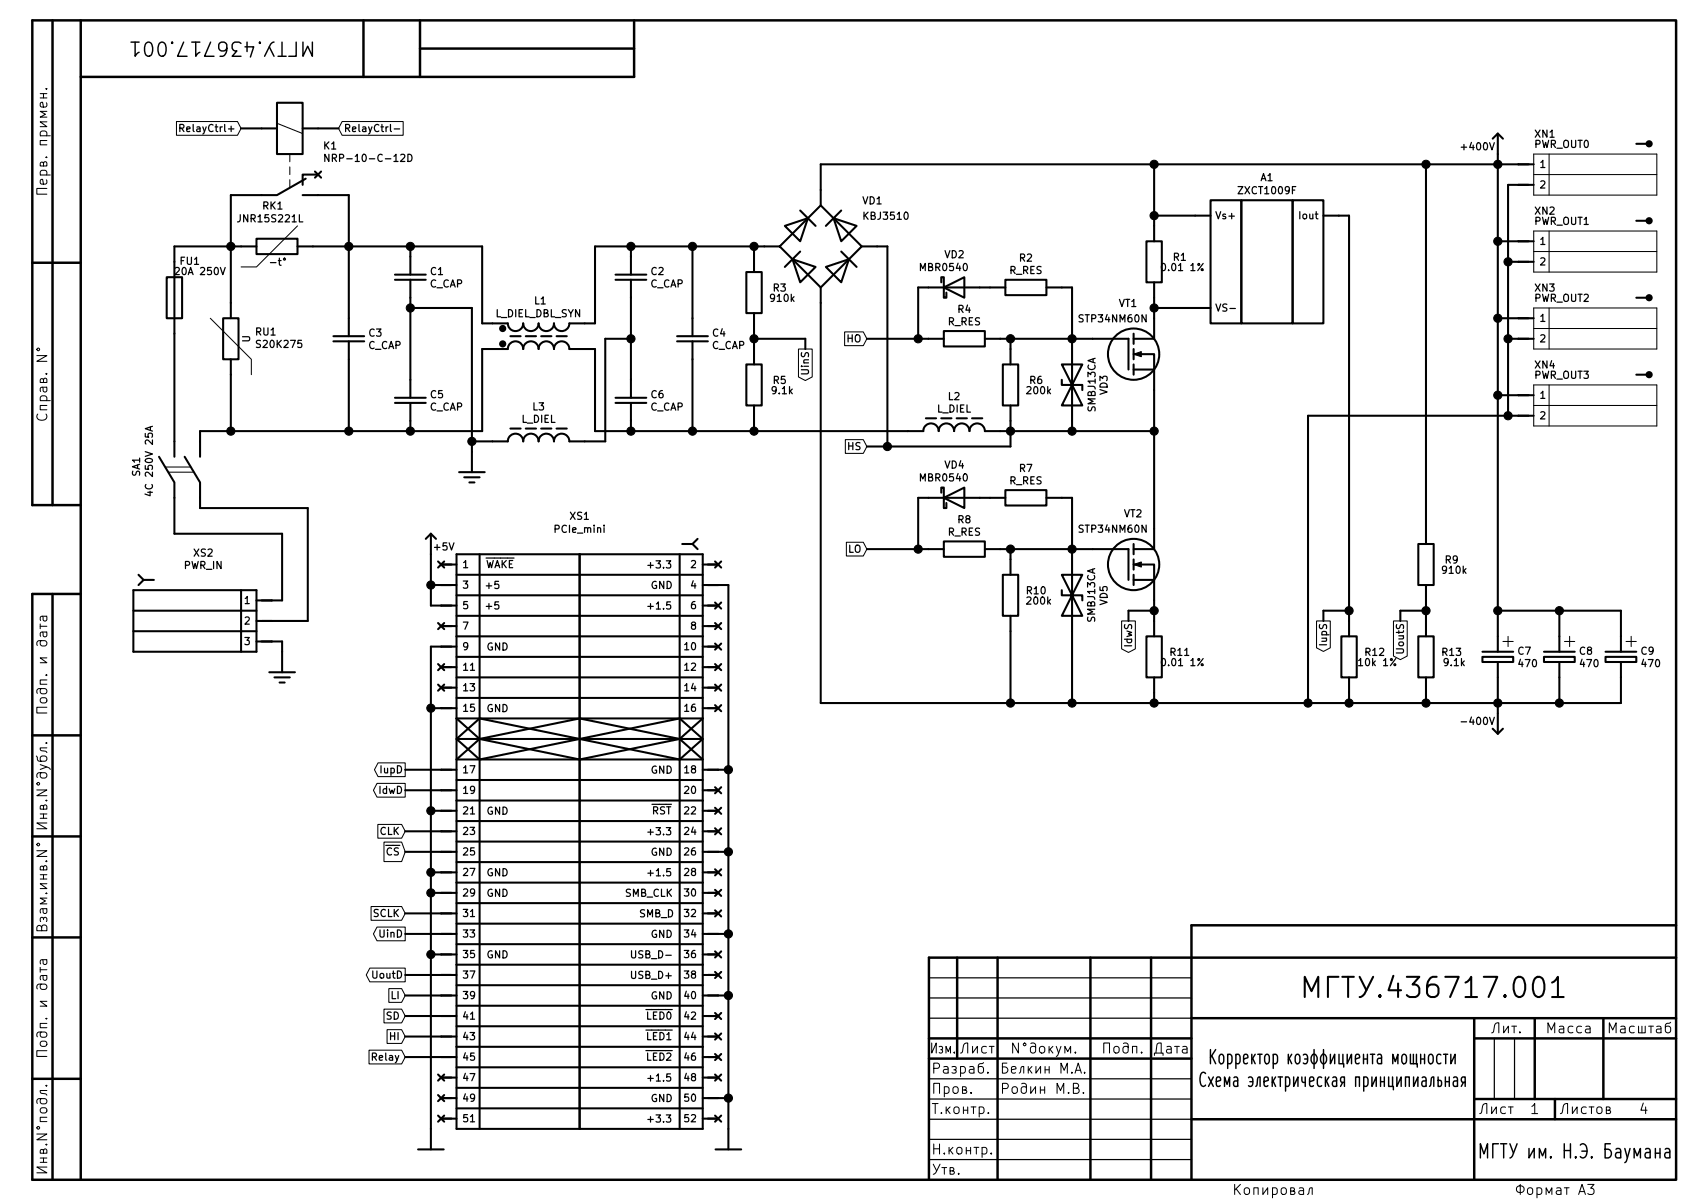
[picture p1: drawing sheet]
EESchema Schematic File Version 4
EELAYER 30 0
EELAYER END
$Descr A3 16535 11693
encoding utf-8
Sheet 1 4
Title "Корректор коэффициента мощности\\nСхема электрическая принципиальная"
Date "03.02.2022"
Rev ""
Comp "МГТУ им. Н.Э. Баумана"
Comment1 "МГТУ.436717.001"
Comment2 "Белкин М.А."
Comment3 "Родин М.В."
Comment4 ""
$EndDescr
$Comp
L GOST_Capacitors:C_ELECTR_PLUS C7
U 1 1
P 14600 6400
F 0 "C7" V 14539 6585 70  0000 L CNN
F 1 "470" V 14660 6585 70  0000 L CNN
F 2 "Capacitor_THT:CP_Radial_D35.0mm_P10.00mm_SnapIn" H 14600 6400 70  0001 C CNN
F 3 "" H 14600 6400 70  0001 C CNN
	1    14600 6400
	0    1    1    0   
$EndComp
$Comp
L GOST_Inductors:L_DIEL L2
U 1 1
P 9300 4200
F 0 "L2" H 9300 4542 70  0000 C CNN
F 1 "L_DIEL" H 9300 4421 70  0000 C CNN
F 2 "Inductor_THT:L_Toroid_Vertical_L54.0mm_W23.8mm_P20.10mm_Bourns_5700" H 9300 4200 70  0001 C CNN
F 3 "" H 9300 4200 70  0001 C CNN
	1    9300 4200
	1    0    0    -1  
$EndComp
Wire Wire Line
	8950 2800 8950 3300
Wire Wire Line
	9050 4850 8950 4850
Wire Wire Line
	8950 4850 8950 5350
Wire Wire Line
	8950 5350 9050 5350
Wire Wire Line
	11250 6850 11250 6750
Wire Wire Line
	11250 5850 11250 5950
$Comp
L GOST_Resistors:R_RES R11
U 1 1
P 11250 6400
F 0 "R11" V 11200 6650 70  0000 C CNN
F 1 "0.01 1%" V 11300 6675 70  0000 C CNN
F 2 "Resistor_SMD:R_2512_6332Metric" H 11250 6400 70  0001 C CNN
F 3 "" H 11250 6400 70  0001 C CNN
	1    11250 6400
	0    1    1    0   
$EndComp
Wire Wire Line
	10450 6850 11250 6850
Connection ~ 10450 6850
Wire Wire Line
	10450 6150 10450 6850
Wire Wire Line
	9850 6850 10450 6850
Wire Wire Line
	9850 6150 9850 6850
Wire Wire Line
	9650 4850 9550 4850
Wire Wire Line
	10450 4850 10450 5350
Wire Wire Line
	10350 4850 10450 4850
Wire Wire Line
	10450 5350 10650 5350
Connection ~ 10450 5350
Wire Wire Line
	9850 5350 10450 5350
Wire Wire Line
	10450 5450 10450 5350
Wire Wire Line
	9850 5350 9750 5350
Connection ~ 9850 5350
Wire Wire Line
	9850 5450 9850 5350
$Comp
L GOST_Resistors:R_RES R10
U 1 1
P 9850 5800
F 0 "R10" V 9800 6050 70  0000 C CNN
F 1 "200k" V 9900 6075 70  0000 C CNN
F 2 "Resistor_SMD:R_1206_3216Metric" H 9850 5800 70  0001 C CNN
F 3 "" H 9850 5800 70  0001 C CNN
	1    9850 5800
	0    1    1    0   
$EndComp
$Comp
L GOST_Resistors:R_RES R8
U 1 1
P 9400 5350
F 0 "R8" H 9400 5642 70  0000 C CNN
F 1 "R_RES" H 9400 5521 70  0000 C CNN
F 2 "Resistor_SMD:R_1206_3216Metric" H 9400 5350 70  0001 C CNN
F 3 "" H 9400 5350 70  0001 C CNN
	1    9400 5350
	1    0    0    -1  
$EndComp
$Comp
L GOST_Resistors:R_RES R7
U 1 1
P 10000 4850
F 0 "R7" H 10000 5142 70  0000 C CNN
F 1 "R_RES" H 10000 5021 70  0000 C CNN
F 2 "Resistor_SMD:R_1206_3216Metric" H 10000 4850 70  0001 C CNN
F 3 "" H 10000 4850 70  0001 C CNN
	1    10000 4850
	1    0    0    -1  
$EndComp
$Comp
L GOST_Diodes:VD_ZENER_BIDIR VD5
U 1 1
P 10450 5800
F 0 "VD5" H 10450 6117 70  0000 C CNN
F 1 "SMBJ13CA" H 10450 5996 70  0000 C CNN
F 2 "Diode_SMD:D_SMB" H 10450 5800 70  0001 C CNN
F 3 "" H 10450 5800 70  0001 C CNN
	1    10450 5800
	0    1    1    0   
$EndComp
$Comp
L GOST_Transistors:VT_NMOS_ENH_GDS VT2
U 1 1
P 11050 5500
F 0 "VT2" H 10950 6000 70  0000 L CNN
F 1 "STP34NM60N" H 10500 5850 70  0000 L CNN
F 2 "Package_TO_SOT_THT:TO-220-3_Vertical" H 11050 5500 70  0001 C CNN
F 3 "" H 11050 5500 70  0001 C CNN
	1    11050 5500
	1    0    0    -1  
$EndComp
$Comp
L GOST_Transistors:VT_NMOS_ENH_GDS VT1
U 1 1
P 11050 3450
F 0 "VT1" H 10900 3950 70  0000 L CNN
F 1 "STP34NM60N" H 10500 3800 70  0000 L CNN
F 2 "Package_TO_SOT_THT:TO-220-3_Vertical" H 11050 3450 70  0001 C CNN
F 3 "" H 11050 3450 70  0001 C CNN
	1    11050 3450
	1    0    0    -1  
$EndComp
$Comp
L GOST_Diodes:VD_ZENER_BIDIR VD3
U 1 1
P 10450 3750
F 0 "VD3" H 10450 4067 70  0000 C CNN
F 1 "SMBJ13CA" H 10450 3950 70  0000 C CNN
F 2 "Diode_SMD:D_SMB" H 10450 3750 70  0001 C CNN
F 3 "" H 10450 3750 70  0001 C CNN
	1    10450 3750
	0    1    1    0   
$EndComp
$Comp
L GOST_Resistors:R_RES R2
U 1 1
P 10000 2800
F 0 "R2" H 10000 3092 70  0000 C CNN
F 1 "R_RES" H 10000 2971 70  0000 C CNN
F 2 "Resistor_SMD:R_1206_3216Metric" H 10000 2800 70  0001 C CNN
F 3 "" H 10000 2800 70  0001 C CNN
	1    10000 2800
	1    0    0    -1  
$EndComp
$Comp
L GOST_Resistors:R_RES R4
U 1 1
P 9400 3300
F 0 "R4" H 9400 3592 70  0000 C CNN
F 1 "R_RES" H 9400 3471 70  0000 C CNN
F 2 "Resistor_SMD:R_1206_3216Metric" H 9400 3300 70  0001 C CNN
F 3 "" H 9400 3300 70  0001 C CNN
	1    9400 3300
	1    0    0    -1  
$EndComp
$Comp
L GOST_Resistors:R_RES R6
U 1 1
P 9850 3750
F 0 "R6" V 9800 4000 70  0000 C CNN
F 1 "200k" V 9900 4025 70  0000 C CNN
F 2 "Resistor_SMD:R_1206_3216Metric" H 9850 3750 70  0001 C CNN
F 3 "" H 9850 3750 70  0001 C CNN
	1    9850 3750
	0    1    1    0   
$EndComp
Wire Wire Line
	9850 3400 9850 3300
Connection ~ 9850 3300
Wire Wire Line
	9850 3300 9750 3300
Wire Wire Line
	10450 3400 10450 3300
Wire Wire Line
	9850 3300 10450 3300
Connection ~ 10450 3300
Wire Wire Line
	10450 3300 10650 3300
Wire Wire Line
	10350 2800 10450 2800
Wire Wire Line
	10450 2800 10450 3300
Wire Wire Line
	9650 2800 9550 2800
Wire Wire Line
	9850 4100 9850 4200
Wire Wire Line
	11250 4200 11250 3800
Wire Wire Line
	10450 4100 10450 4200
$Comp
L GOST_Resistors:R_RES R1
U 1 1
P 11250 2550
F 0 "R1" V 11200 2800 70  0000 C CNN
F 1 "0.01 1%" V 11300 2825 70  0000 C CNN
F 2 "Resistor_SMD:R_2512_6332Metric" H 11250 2550 70  0001 C CNN
F 3 "" H 11250 2550 70  0001 C CNN
	1    11250 2550
	0    1    1    0   
$EndComp
Wire Wire Line
	11250 2900 11250 3000
Wire Wire Line
	9850 4200 10450 4200
Wire Wire Line
	10450 4200 11250 4200
Connection ~ 10450 4200
Wire Wire Line
	8950 3300 9050 3300
Wire Wire Line
	9050 2800 8950 2800
Wire Wire Line
	9850 4200 9750 4200
Connection ~ 9850 4200
Wire Wire Line
	11250 5150 11250 4200
Connection ~ 11250 4200
$Comp
L GOST_Drivers:ZXCT1009F A1
U 1 1
P 12350 2550
F 0 "A1" H 12350 3376 70  0000 C CNN
F 1 "ZXCT1009F" H 12350 3249 70  0000 C CNN
F 2 "Package_TO_SOT_SMD:SOT-23" H 12350 3300 70  0001 C CNN
F 3 "" H 12350 3300 70  0001 C CNN
	1    12350 2550
	1    0    0    -1  
$EndComp
Wire Wire Line
	11650 3000 11250 3000
Connection ~ 11250 3000
Wire Wire Line
	11250 3000 11250 3100
Wire Wire Line
	11650 2100 11250 2100
Connection ~ 11250 2100
Wire Wire Line
	11250 2100 11250 2200
Wire Wire Line
	13050 2100 13150 2100
Wire Wire Line
	13150 2100 13150 5950
$Comp
L GOST_Resistors:R_RES R12
U 1 1
P 13150 6400
F 0 "R12" V 13100 6650 70  0000 C CNN
F 1 "10k 1%" V 13200 6675 70  0000 C CNN
F 2 "Resistor_SMD:R_0603_1608Metric" H 13150 6400 70  0001 C CNN
F 3 "" H 13150 6400 70  0001 C CNN
	1    13150 6400
	0    1    1    0   
$EndComp
Wire Wire Line
	13150 6750 13150 6850
Connection ~ 11250 6850
Wire Wire Line
	14600 6600 14600 6850
Wire Wire Line
	14600 6850 13900 6850
Connection ~ 13150 6850
Wire Wire Line
	13150 5950 12900 5950
Connection ~ 13150 5950
Wire Wire Line
	13150 5950 13150 6050
Wire Wire Line
	11250 5950 11000 5950
Connection ~ 11250 5950
Wire Wire Line
	11250 5950 11250 6050
$Comp
L GOST_Resistors:R_RES R13
U 1 1
P 13900 6400
F 0 "R13" V 13850 6650 70  0000 C CNN
F 1 "9.1k" V 13950 6675 70  0000 C CNN
F 2 "Resistor_SMD:R_1812_4532Metric" H 13900 6400 70  0001 C CNN
F 3 "" H 13900 6400 70  0001 C CNN
	1    13900 6400
	0    1    1    0   
$EndComp
$Comp
L GOST_Resistors:R_RES R9
U 1 1
P 13900 5500
F 0 "R9" V 13850 5750 70  0000 C CNN
F 1 "910k" V 13950 5775 70  0000 C CNN
F 2 "Resistor_SMD:R_1812_4532Metric" H 13900 5500 70  0001 C CNN
F 3 "" H 13900 5500 70  0001 C CNN
	1    13900 5500
	0    1    1    0   
$EndComp
Wire Wire Line
	13900 6050 13900 5950
Wire Wire Line
	13900 5950 13650 5950
Connection ~ 13900 5950
Wire Wire Line
	13900 5950 13900 5850
Wire Wire Line
	13900 6750 13900 6850
Connection ~ 13900 6850
Wire Wire Line
	13900 6850 13150 6850
Wire Wire Line
	13900 5150 13900 1600
Wire Wire Line
	13900 1600 11250 1600
Wire Wire Line
	14600 1600 13900 1600
Connection ~ 13900 1600
Connection ~ 14700 3300
Connection ~ 14700 2550
Wire Wire Line
	14700 3300 14700 4050
Wire Wire Line
	14700 2550 14700 3300
Wire Wire Line
	14700 1800 14700 2550
Wire Wire Line
	14800 1800 14700 1800
Wire Wire Line
	14700 4050 14800 4050
Wire Wire Line
	14800 3300 14700 3300
Wire Wire Line
	14800 2550 14700 2550
Wire Wire Line
	14800 1600 14600 1600
Wire Wire Line
	14600 3850 14800 3850
Wire Wire Line
	14800 3100 14600 3100
Wire Wire Line
	14800 2350 14600 2350
$Comp
L GOST_Connectors:XN_CONTACT_ARR2 XN4
U 1 1
P 15500 3950
F 0 "XN4" H 14950 4350 70  0000 L CNN
F 1 "PWR_OUT3" H 14950 4250 70  0000 L CNN
F 2 "Connector_Wire:SolderWire-0.5sqmm_1x02_P4.8mm_D0.9mm_OD2.3mm" H 15500 3950 70  0001 C CNN
F 3 "" H 15500 3950 70  0001 C CNN
	1    15500 3950
	1    0    0    -1  
$EndComp
$Comp
L GOST_Connectors:XN_CONTACT_ARR2 XN3
U 1 1
P 15500 3200
F 0 "XN3" H 14950 3600 70  0000 L CNN
F 1 "PWR_OUT2" H 14950 3500 70  0000 L CNN
F 2 "Connector_Wire:SolderWire-0.5sqmm_1x02_P4.8mm_D0.9mm_OD2.3mm" H 15500 3200 70  0001 C CNN
F 3 "" H 15500 3200 70  0001 C CNN
	1    15500 3200
	1    0    0    -1  
$EndComp
$Comp
L GOST_Connectors:XN_CONTACT_ARR2 XN2
U 1 1
P 15500 2450
F 0 "XN2" H 14950 2850 70  0000 L CNN
F 1 "PWR_OUT1" H 14950 2750 70  0000 L CNN
F 2 "Connector_Wire:SolderWire-0.5sqmm_1x02_P4.8mm_D0.9mm_OD2.3mm" H 15500 2450 70  0001 C CNN
F 3 "" H 15500 2450 70  0001 C CNN
	1    15500 2450
	1    0    0    -1  
$EndComp
$Comp
L GOST_Connectors:XN_CONTACT_ARR2 XN1
U 1 1
P 15500 1700
F 0 "XN1" H 14950 2100 70  0000 L CNN
F 1 "PWR_OUT0" H 14950 2000 70  0000 L CNN
F 2 "Connector_Wire:SolderWire-0.5sqmm_1x02_P4.8mm_D0.9mm_OD2.3mm" H 15500 1700 70  0001 C CNN
F 3 "" H 15500 1700 70  0001 C CNN
	1    15500 1700
	1    0    0    -1  
$EndComp
Connection ~ 14600 1600
Wire Wire Line
	14600 1600 14600 2350
Connection ~ 14600 2350
Wire Wire Line
	14600 2350 14600 3100
Connection ~ 14600 3100
Wire Wire Line
	14600 3100 14600 3850
Wire Wire Line
	14600 3850 14600 5950
Connection ~ 14600 3850
Wire Wire Line
	14700 4050 12750 4050
Wire Wire Line
	12750 4050 12750 6850
Connection ~ 14700 4050
Wire Wire Line
	13150 6850 12750 6850
Wire Wire Line
	12750 6850 11250 6850
Connection ~ 12750 6850
$Comp
L GOST_Connectors:XS_SOCKET_ARR3 XS2
U 1 1
P 1950 6050
F 0 "XS2" H 1918 6717 70  0000 C CNN
F 1 "PWR_IN" H 1918 6596 70  0000 C CNN
F 2 "Connector_Wire:SolderWire-2sqmm_1x03_P7.8mm_D2mm_OD3.9mm" H 1950 6050 70  0001 C CNN
F 3 "" H 1950 6050 70  0001 C CNN
	1    1950 6050
	-1   0    0    -1  
$EndComp
$Comp
L GOST_Resistors:R_RES R3
U 1 1
P 7350 2850
F 0 "R3" V 7300 3100 70  0000 C CNN
F 1 "910k" V 7400 3125 70  0000 C CNN
F 2 "Resistor_SMD:R_1812_4532Metric" H 7350 2850 70  0001 C CNN
F 3 "" H 7350 2850 70  0001 C CNN
	1    7350 2850
	0    1    1    0   
$EndComp
$Comp
L GOST_Resistors:RU_VARISTOR RU1
U 1 1
P 2250 3300
F 0 "RU1" V 2311 3070 70  0000 R CNN
F 1 "S20K275" V 2190 3070 70  0000 R CNN
F 2 "Varistor:RV_Disc_D21.5mm_W6.5mm_P10mm" H 2250 3300 70  0001 C CNN
F 3 "" H 2250 3300 70  0001 C CNN
	1    2250 3300
	0    -1   -1   0   
$EndComp
$Comp
L GOST_Switches:SA_ON_DBL SA1
U 1 1
P 1850 4550
F 0 "SA1" H 1750 5075 70  0000 L CNN
F 1 "4C 250V 25A" H 1550 4950 70  0000 L CNN
F 2 "Connector_Wire:SolderWire-2sqmm_1x04_P7.8mm_D2mm_OD3.9mm" H 1850 4550 70  0001 C CNN
F 3 "" H 1850 4550 70  0001 C CNN
	1    1850 4550
	0    -1   -1   0   
$EndComp
$Comp
L GOST_Fuses:FU_FUSE FU1
U 1 1
P 1700 2900
F 0 "FU1" V 2050 2750 70  0000 C CNN
F 1 "20A 250V" V 1950 2650 70  0000 C CNN
F 2 "Fuse:Fuseholder_Cylinder-5x20mm_Stelvio-Kontek_PTF78_Horizontal_Open" H 1700 2900 70  0001 C CNN
F 3 "" H 1700 2900 70  0001 C CNN
	1    1700 2900
	0    -1   -1   0   
$EndComp
$Comp
L GOST_Capacitors:C_CAP C2
U 1 1
P 6150 2700
F 0 "C2" V 6089 2885 70  0000 L CNN
F 1 "C_CAP" V 6210 2885 70  0000 L CNN
F 2 "Capacitor_THT:C_Rect_L13.5mm_W5.0mm_P10.00mm_FKS3_FKP3_MKS4" H 6150 2700 70  0001 C CNN
F 3 "" H 6150 2700 70  0001 C CNN
	1    6150 2700
	0    1    1    0   
$EndComp
$Comp
L GOST_Inductors:L_DIEL_DBL_SYN L1
U 1 1
P 5250 3300
F 0 "L1" H 5200 3675 70  0000 L CNN
F 1 "L_DIEL_DBL_SYN" H 4825 3550 70  0000 L CNN
F 2 "Transformer_THT:Transformer_Toroid_Horizontal_D14.0mm_Amidon-T50" H 5250 3300 70  0001 C CNN
F 3 "" H 5250 3300 70  0001 C CNN
	1    5250 3300
	1    0    0    -1  
$EndComp
$Comp
L GOST_Diodes:VD_DC14_AC23 VD1
U 1 1
P 8000 2400
F 0 "VD1" H 8400 2850 70  0000 L CNN
F 1 "KBJ3510" H 8400 2700 70  0000 L CNN
F 2 "Diode_THT:Diode_Bridge_32.0x5.6x17.0mm_P10.0mm_P7.5mm" H 8000 2400 70  0001 C CNN
F 3 "" H 8000 2400 70  0001 C CNN
	1    8000 2400
	1    0    0    -1  
$EndComp
$Comp
L GOST_Capacitors:C_CAP C6
U 1 1
P 6150 3900
F 0 "C6" V 6089 4085 70  0000 L CNN
F 1 "C_CAP" V 6210 4085 70  0000 L CNN
F 2 "Capacitor_THT:C_Rect_L13.5mm_W5.0mm_P10.00mm_FKS3_FKP3_MKS4" H 6150 3900 70  0001 C CNN
F 3 "" H 6150 3900 70  0001 C CNN
	1    6150 3900
	0    1    1    0   
$EndComp
$Comp
L GOST_Capacitors:C_CAP C4
U 1 1
P 6750 3300
F 0 "C4" V 6689 3485 70  0000 L CNN
F 1 "C_CAP" V 6810 3485 70  0000 L CNN
F 2 "Capacitor_THT:C_Rect_L26.5mm_W11.5mm_P22.50mm_MKS4" H 6750 3300 70  0001 C CNN
F 3 "" H 6750 3300 70  0001 C CNN
	1    6750 3300
	0    1    1    0   
$EndComp
$Comp
L GOST_Capacitors:C_CAP C1
U 1 1
P 4000 2700
F 0 "C1" V 3939 2885 70  0000 L CNN
F 1 "C_CAP" V 4060 2885 70  0000 L CNN
F 2 "Capacitor_THT:C_Rect_L13.5mm_W5.0mm_P10.00mm_FKS3_FKP3_MKS4" H 4000 2700 70  0001 C CNN
F 3 "" H 4000 2700 70  0001 C CNN
	1    4000 2700
	0    1    1    0   
$EndComp
$Comp
L GOST_Capacitors:C_CAP C5
U 1 1
P 4000 3900
F 0 "C5" V 3939 4085 70  0000 L CNN
F 1 "C_CAP" V 4060 4085 70  0000 L CNN
F 2 "Capacitor_THT:C_Rect_L13.5mm_W5.0mm_P10.00mm_FKS3_FKP3_MKS4" H 4000 3900 70  0001 C CNN
F 3 "" H 4000 3900 70  0001 C CNN
	1    4000 3900
	0    1    1    0   
$EndComp
$Comp
L GOST_Capacitors:C_CAP C3
U 1 1
P 3400 3300
F 0 "C3" V 3339 3485 70  0000 L CNN
F 1 "C_CAP" V 3460 3485 70  0000 L CNN
F 2 "Capacitor_THT:C_Rect_L26.5mm_W11.5mm_P22.50mm_MKS4" H 3400 3300 70  0001 C CNN
F 3 "" H 3400 3300 70  0001 C CNN
	1    3400 3300
	0    1    1    0   
$EndComp
$Comp
L GOST_Power:GROUND #PWR04
U 1 1
P 2750 6550
F 0 "#PWR04" H 2750 6350 70  0001 C CNN
F 1 "GROUND" H 2750 6250 70  0001 C CNN
F 2 "" H 2750 6550 70  0001 C CNN
F 3 "" H 2750 6550 70  0001 C CNN
	1    2750 6550
	1    0    0    -1  
$EndComp
Wire Wire Line
	2650 6250 2750 6250
Wire Wire Line
	2750 6250 2750 6350
Wire Wire Line
	3050 2400 3400 2400
Wire Wire Line
	4000 2400 4000 2500
Connection ~ 3400 2400
Wire Wire Line
	3400 2400 4000 2400
Wire Wire Line
	3400 2400 3400 1900
Wire Wire Line
	2250 2400 2250 1900
Connection ~ 2250 2400
Wire Wire Line
	2250 2400 2350 2400
$Comp
L GOST_Switches:K_SW K1
U 1 1
P 2850 1500
F 0 "K1" V 2765 1794 70  0000 L CNN
F 1 "NRP-10-C-12D" V 2886 1794 70  0000 L CNN
F 2 "Relay_THT:Relay_SPDT_Finder_36.11" H 2850 1500 70  0001 C CNN
F 3 "" H 2850 1500 70  0001 C CNN
	1    2850 1500
	0    1    1    0   
$EndComp
Wire Wire Line
	2250 1900 2550 1900
Wire Wire Line
	3100 1900 3400 1900
Wire Wire Line
	4000 4200 4000 4100
Wire Wire Line
	3400 3500 3400 4200
Connection ~ 3400 4200
Wire Wire Line
	3400 4200 4000 4200
Wire Wire Line
	2250 3650 2250 4200
Wire Wire Line
	2250 4200 3400 4200
Wire Wire Line
	4000 4200 4700 4200
Wire Wire Line
	4700 3400 4800 3400
Connection ~ 4000 4200
Wire Wire Line
	4800 3150 4700 3150
Wire Wire Line
	4700 3150 4700 2400
Wire Wire Line
	4700 2400 4000 2400
Connection ~ 4000 2400
Wire Wire Line
	5700 3150 5800 3150
Wire Wire Line
	5800 3150 5800 2400
Wire Wire Line
	5800 2400 6150 2400
Wire Wire Line
	6150 2400 6150 2500
Wire Wire Line
	6150 4100 6150 4200
Wire Wire Line
	6150 4200 5800 4200
Wire Wire Line
	5800 4200 5800 3400
Wire Wire Line
	5800 3400 5700 3400
Wire Wire Line
	4000 3000 4600 3000
Wire Wire Line
	4000 3000 4000 2900
Wire Wire Line
	5700 4300 5900 4300
Wire Wire Line
	5900 4300 5900 3300
Wire Wire Line
	5900 3300 6150 3300
Wire Wire Line
	6150 3300 6150 2900
Wire Wire Line
	6150 3300 6150 3700
Connection ~ 6150 3300
Wire Wire Line
	6750 2400 6150 2400
Connection ~ 6150 2400
Wire Wire Line
	6750 4200 6150 4200
Connection ~ 6150 4200
$Comp
L GOST_Resistors:R_RES R5
U 1 1
P 7350 3750
F 0 "R5" V 7300 4000 70  0000 C CNN
F 1 "9.1k" V 7400 4025 70  0000 C CNN
F 2 "Resistor_SMD:R_1812_4532Metric" H 7350 3750 70  0001 C CNN
F 3 "" H 7350 3750 70  0001 C CNN
	1    7350 3750
	0    1    1    0   
$EndComp
$Comp
L GOST_Power:GROUND #PWR02
U 1 1
P 4600 4600
F 0 "#PWR02" H 4600 4400 70  0001 C CNN
F 1 "GROUND" H 4600 4300 70  0001 C CNN
F 2 "" H 4600 4600 70  0001 C CNN
F 3 "" H 4600 4600 70  0001 C CNN
	1    4600 4600
	1    0    0    -1  
$EndComp
$Comp
L GOST_Inductors:L_DIEL L3
U 1 1
P 5250 4300
F 0 "L3" H 5250 4642 70  0000 C CNN
F 1 "L_DIEL" H 5250 4521 70  0000 C CNN
F 2 "Inductor_THT:L_Axial_L16.0mm_D7.5mm_P25.40mm_Horizontal_Fastron_XHBCC" H 5250 4300 70  0001 C CNN
F 3 "" H 5250 4300 70  0001 C CNN
	1    5250 4300
	1    0    0    -1  
$EndComp
Wire Wire Line
	2250 2400 2250 2950
Wire Wire Line
	3400 2400 3400 3100
Wire Wire Line
	4000 3000 4000 3700
Connection ~ 4000 3000
Wire Wire Line
	4600 4400 4600 4300
Wire Wire Line
	4700 3400 4700 4200
Wire Wire Line
	6750 3500 6750 4200
Wire Wire Line
	6750 2400 6750 3100
Wire Wire Line
	6750 2400 7350 2400
Wire Wire Line
	7350 2400 7350 2500
Connection ~ 6750 2400
Wire Wire Line
	7350 3200 7350 3300
Wire Wire Line
	7350 4100 7350 4200
Wire Wire Line
	7350 4200 6750 4200
Connection ~ 6750 4200
Wire Wire Line
	4800 4300 4600 4300
Connection ~ 4600 4300
Wire Wire Line
	4600 4300 4600 3000
Wire Wire Line
	7350 3300 7850 3300
Connection ~ 7350 3300
Wire Wire Line
	7350 3300 7350 3400
Wire Wire Line
	8850 4200 7350 4200
Connection ~ 7350 4200
Wire Wire Line
	11250 1600 11250 2100
$Sheet
S -4200 12400 2800 2100
U 66594F79
F0 "ДежурноеПитание" 70
F1 "ДежурноеПитание.sch" 70
$EndSheet
Wire Wire Line
	8550 2400 8650 2400
Wire Wire Line
	8650 2400 8650 4350
Wire Wire Line
	7350 2400 7450 2400
Connection ~ 7350 2400
Wire Wire Line
	8000 2950 8000 6850
Connection ~ 9850 6850
Wire Wire Line
	9850 4200 9850 4350
Wire Wire Line
	8000 1850 8000 1600
Wire Wire Line
	8000 1600 11250 1600
Connection ~ 11250 1600
$Sheet
S -4850 9250 3400 1600
U 681D035E
F0 "Control" 70
F1 "Control.sch" 70
$EndSheet
$Sheet
S -3150 6750 2300 1400
U 68312C2F
F0 "Drivers" 70
F1 "Drivers.sch" 70
$EndSheet
$Comp
L GOST_Power:-400V #PWR05
U 1 1
P 14600 6950
F 0 "#PWR05" H 14600 7050 70  0001 C CNN
F 1 "-400V" H 14600 7150 70  0001 C CNN
F 2 "" H 14600 6950 70  0001 C CNN
F 3 "" H 14600 6950 70  0001 C CNN
	1    14600 6950
	1    0    0    -1  
$EndComp
Wire Wire Line
	14600 6950 14600 6850
Connection ~ 14600 6850
Wire Wire Line
	8650 4350 9850 4350
Wire Wire Line
	8000 6850 9850 6850
Text GLabel 11000 6050 3    70   Output ~ 0
IdwS
Text GLabel 12900 6050 3    70   Output ~ 0
IupS
Wire Wire Line
	12900 5950 12900 6050
Wire Wire Line
	13650 5950 13650 6050
Wire Wire Line
	11000 5950 11000 6050
Text GLabel 13650 6050 3    70   Output ~ 0
UoutS
Text GLabel 7850 3400 3    70   Output ~ 0
UinS
Wire Wire Line
	7850 3300 7850 3400
Wire Wire Line
	1700 2400 1700 2550
Wire Wire Line
	1700 2400 2250 2400
Wire Wire Line
	1700 4300 1700 3250
Wire Wire Line
	2250 4200 1950 4200
Wire Wire Line
	1950 4200 1950 4300
Connection ~ 2250 4200
Wire Wire Line
	1950 4850 1950 4950
Wire Wire Line
	1700 4850 1700 5200
Wire Wire Line
	2750 5200 2750 5850
Wire Wire Line
	2750 5850 2650 5850
Wire Wire Line
	1700 5200 2750 5200
Wire Wire Line
	3000 4950 3000 6050
Wire Wire Line
	3000 6050 2650 6050
Wire Wire Line
	1950 4950 3000 4950
Text GLabel 2350 1250 0    70   Input ~ 0
RelayCtrl+
Text GLabel 3300 1250 2    70   Input ~ 0
RelayCtrl-
Wire Wire Line
	2350 1250 2550 1250
Wire Wire Line
	3100 1250 3300 1250
Text GLabel 8450 5350 0    70   Input ~ 0
LO
Text GLabel 8450 4350 0    70   Input ~ 0
HS
Text GLabel 8450 3300 0    70   Input ~ 0
HO
Wire Wire Line
	8450 3300 8950 3300
Connection ~ 8950 3300
Wire Wire Line
	8450 4350 8650 4350
Connection ~ 8650 4350
Wire Wire Line
	8450 5350 8950 5350
Connection ~ 8950 5350
Wire Wire Line
	14600 1600 14600 1500
Text GLabel 3950 10100 0    70   Input ~ 0
HI
Text GLabel 3950 9900 0    70   Input ~ 0
SD
Text GLabel 3950 9700 0    70   Input ~ 0
LI
Text GLabel 3950 10300 0    70   Input ~ 0
Relay
Text GLabel 3950 9500 0    70   Output ~ 0
UoutD
Text GLabel 3950 9100 0    70   Output ~ 0
UinD
Text GLabel 3950 7500 0    70   Output ~ 0
IupD
Text GLabel 3950 7700 0    70   Output ~ 0
IdwD
Text GLabel 3950 8100 0    70   Input ~ 0
CLK
Text GLabel 3950 8300 0    70   Input ~ 0
~CS
Text GLabel 3950 8900 0    70   Input ~ 0
SCLK
$Comp
L GOST_Power:0 #GND01
U 1 1
P 4200 11200
F 0 "#GND01" H 4200 11100 70  0001 C CNN
F 1 "0" H 4200 11000 70  0001 C CNN
F 2 "" H 4200 11200 70  0001 C CNN
F 3 "" H 4200 11200 70  0001 C CNN
	1    4200 11200
	1    0    0    -1  
$EndComp
$Comp
L GOST_Power:0 #GND02
U 1 1
P 7100 11200
F 0 "#GND02" H 7100 11100 70  0001 C CNN
F 1 "0" H 7100 11000 70  0001 C CNN
F 2 "" H 7100 11200 70  0001 C CNN
F 3 "" H 7100 11200 70  0001 C CNN
	1    7100 11200
	1    0    0    -1  
$EndComp
Wire Wire Line
	7100 11000 7100 10700
Wire Wire Line
	7100 10700 7000 10700
Wire Wire Line
	7100 10700 7100 9700
Wire Wire Line
	7100 5700 7000 5700
Connection ~ 7100 10700
Wire Wire Line
	7000 7500 7100 7500
Connection ~ 7100 7500
Wire Wire Line
	7100 7500 7100 5700
Wire Wire Line
	7000 8300 7100 8300
Connection ~ 7100 8300
Wire Wire Line
	7100 8300 7100 7500
Wire Wire Line
	7000 9100 7100 9100
Connection ~ 7100 9100
Wire Wire Line
	7100 9100 7100 8300
Wire Wire Line
	7000 9700 7100 9700
Connection ~ 7100 9700
Wire Wire Line
	7100 9700 7100 9100
Wire Wire Line
	4300 6300 4200 6300
Wire Wire Line
	4200 6300 4200 6900
Wire Wire Line
	4300 9300 4200 9300
Connection ~ 4200 9300
Wire Wire Line
	4200 9300 4200 11000
Wire Wire Line
	4300 8700 4200 8700
Connection ~ 4200 8700
Wire Wire Line
	4200 8700 4200 9300
Wire Wire Line
	4300 8500 4200 8500
Connection ~ 4200 8500
Wire Wire Line
	4200 8500 4200 8700
Wire Wire Line
	4300 7900 4200 7900
Connection ~ 4200 7900
Wire Wire Line
	4200 7900 4200 8500
Wire Wire Line
	4300 6900 4200 6900
Connection ~ 4200 6900
Wire Wire Line
	4200 6900 4200 7900
Wire Wire Line
	4300 5900 4200 5900
Wire Wire Line
	4200 5900 4200 5700
Wire Wire Line
	4300 5700 4200 5700
Connection ~ 4200 5700
Wire Wire Line
	4200 5700 4200 5400
$Comp
L GOST_Power:+5V #PWR03
U 1 1
P 4200 5400
F 0 "#PWR03" H 4200 5300 70  0001 C CNN
F 1 "+5V" H 4200 5200 70  0001 C CNN
F 2 "" H 4200 5400 70  0001 C CNN
F 3 "" H 4200 5400 70  0001 C CNN
	1    4200 5400
	1    0    0    -1  
$EndComp
NoConn ~ 7000 6100
NoConn ~ 7000 6300
NoConn ~ 7000 6500
NoConn ~ 7000 6700
NoConn ~ 7000 6900
NoConn ~ 7000 7900
NoConn ~ 7000 9300
NoConn ~ 7000 9500
NoConn ~ 7000 9900
NoConn ~ 7000 10100
NoConn ~ 7000 10300
NoConn ~ 7000 10500
NoConn ~ 4300 6700
NoConn ~ 4300 6500
NoConn ~ 4300 6100
NoConn ~ 7000 10900
NoConn ~ 4300 5500
NoConn ~ 7000 5500
NoConn ~ 7000 5900
NoConn ~ 7000 8100
NoConn ~ 7000 8500
NoConn ~ 7000 8700
NoConn ~ 7000 8900
$Comp
L GOST_Diodes:VD_SCHOTTKY VD4
U 1 1
P 9300 4850
F 0 "VD4" H 9400 5175 70  0000 R CNN
F 1 "MBR0540" H 9650 5050 70  0000 R CNN
F 2 "Diode_SMD:D_SOD-123" H 9300 4850 70  0001 C CNN
F 3 "" H 9300 4850 70  0001 C CNN
	1    9300 4850
	-1   0    0    -1  
$EndComp
$Comp
L GOST_Diodes:VD_SCHOTTKY VD2
U 1 1
P 9300 2800
F 0 "VD2" H 9400 3125 70  0000 R CNN
F 1 "MBR0540" H 9650 3000 70  0000 R CNN
F 2 "Diode_SMD:D_SOD-123" H 9300 2800 70  0001 C CNN
F 3 "" H 9300 2800 70  0001 C CNN
	1    9300 2800
	-1   0    0    -1  
$EndComp
$Comp
L GOST_Capacitors:C_ELECTR_PLUS C8
U 1 1
P 15200 6400
F 0 "C8" V 15139 6585 70  0000 L CNN
F 1 "470" V 15260 6585 70  0000 L CNN
F 2 "Capacitor_THT:CP_Radial_D35.0mm_P10.00mm_SnapIn" H 15200 6400 70  0001 C CNN
F 3 "" H 15200 6400 70  0001 C CNN
	1    15200 6400
	0    1    1    0   
$EndComp
$Comp
L GOST_Capacitors:C_ELECTR_PLUS C9
U 1 1
P 15800 6400
F 0 "C9" V 15739 6585 70  0000 L CNN
F 1 "470" V 15860 6585 70  0000 L CNN
F 2 "Capacitor_THT:CP_Radial_D35.0mm_P10.00mm_SnapIn" H 15800 6400 70  0001 C CNN
F 3 "" H 15800 6400 70  0001 C CNN
	1    15800 6400
	0    1    1    0   
$EndComp
Wire Wire Line
	14600 6850 15200 6850
Wire Wire Line
	15800 6850 15800 6600
Wire Wire Line
	15800 6200 15800 5950
Wire Wire Line
	15800 5950 15200 5950
Connection ~ 14600 5950
Wire Wire Line
	14600 5950 14600 6200
Wire Wire Line
	15200 6200 15200 5950
Connection ~ 15200 5950
Wire Wire Line
	15200 5950 14600 5950
Wire Wire Line
	15200 6600 15200 6850
Connection ~ 15200 6850
Wire Wire Line
	15200 6850 15800 6850
NoConn ~ 3100 1700
$Comp
L GOST_Resistors:RK_THERM_MINUS RK1
U 1 1
P 2700 2400
F 0 "RK1" H 2550 2800 70  0000 L CNN
F 1 "JNR15S221L" H 2300 2675 70  0000 L CNN
F 2 "Resistor_THT:R_Radial_Power_L16.1mm_W9.0mm_P7.37mm" H 2700 2400 70  0001 C CNN
F 3 "" H 2700 2400 70  0001 C CNN
	1    2700 2400
	1    0    0    -1  
$EndComp
$Comp
L GOST_Power:+400V #PWR01
U 1 1
P 14600 1500
F 0 "#PWR01" H 14600 1400 70  0001 C CNN
F 1 "+400V" H 14600 1300 70  0001 C CNN
F 2 "" H 14600 1500 70  0001 C CNN
F 3 "" H 14600 1500 70  0001 C CNN
	1    14600 1500
	1    0    0    -1  
$EndComp
$Comp
L GOST_Connectors:PCIe_mini XS1
U 1 1
P 5000 5800
F 0 "XS1" H 5650 6576 70  0000 C CNN
F 1 "PCIe_mini" H 5650 6449 70  0000 C CNN
F 2 "Connector_PCBEdge:BUS_PCI_Express_Mini_Half" H 6100 4800 70  0001 C CNN
F 3 "" H 6100 4800 70  0001 C CNN
	1    5000 5800
	1    0    0    -1  
$EndComp
Wire Wire Line
	4300 7500 3950 7500
Wire Wire Line
	4300 7700 3950 7700
Wire Wire Line
	4300 8100 3950 8100
Wire Wire Line
	4300 8300 3950 8300
Wire Wire Line
	4300 8900 3950 8900
Wire Wire Line
	4300 9100 3950 9100
Wire Wire Line
	3950 9500 4300 9500
Wire Wire Line
	3950 9900 4300 9900
Wire Wire Line
	3950 9700 4300 9700
Wire Wire Line
	4300 10100 3950 10100
Wire Wire Line
	3950 10300 4300 10300
NoConn ~ 4300 10500
NoConn ~ 4300 10700
NoConn ~ 4300 10900
NoConn ~ 7000 7700
$EndSCHEMATC
